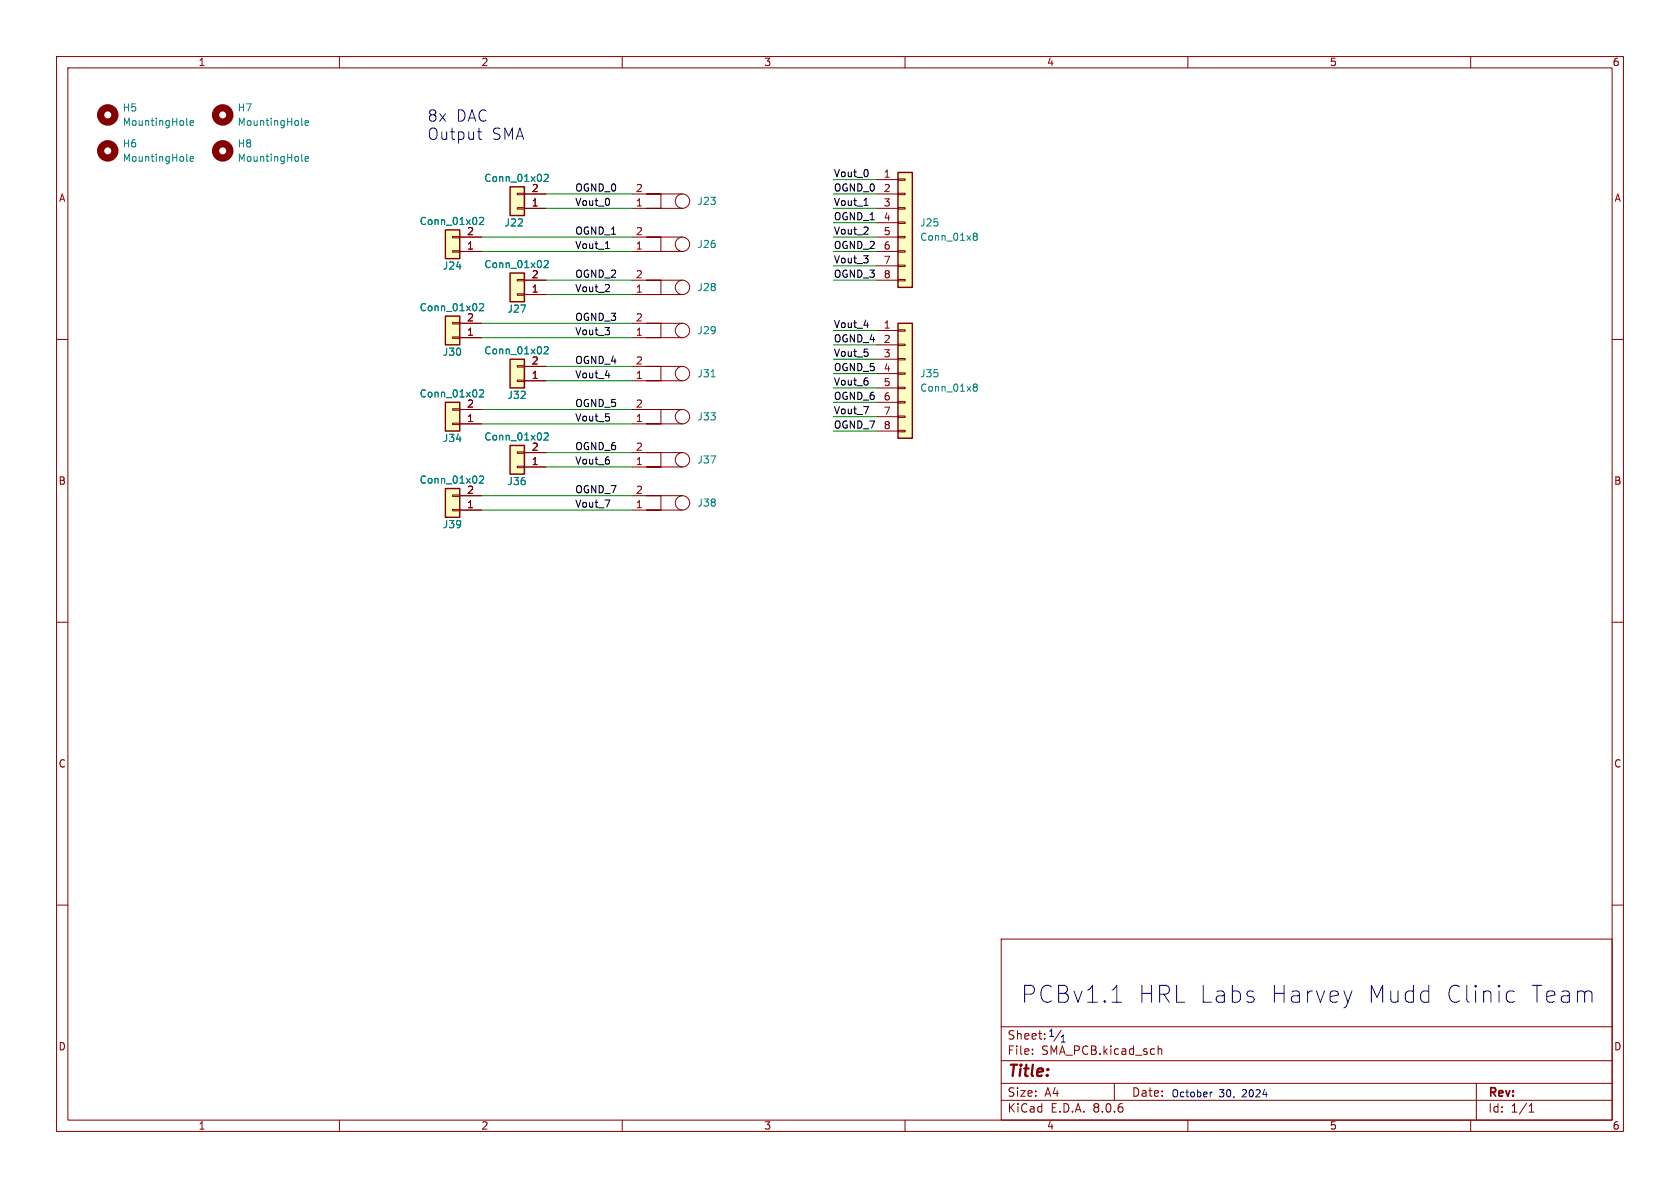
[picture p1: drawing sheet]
(kicad_sch
 (version 20231120)
 (generator "eeschema")
 (generator_version "8.0")
 (paper "A4")
 (lib_symbols
  (symbol "Connector_Generic:Conn_01x02"
   (pin_names
    (offset 1.016) hide) (exclude_from_sim no) (in_bom yes) (on_board yes)
   (property "Reference" "J" (at 0 2.54 0) (effects (font (size 1.27 1.27))))
   (property "Value" "Conn_01x02" (at 0 -5.08 0) (effects (font (size 1.27 1.27))))
   (property "Footprint" "" (at 0 0 0) (effects (font (size 1.27 1.27)) (hide yes)))
   (property "Datasheet" "~" (at 0 0 0) (effects (font (size 1.27 1.27)) (hide yes)))
   (property "Description" "Generic connector, single row, 01x02, script generated (kicad-library-utils/schlib/autogen/connector/)" (at 0 0 0) (effects (font (size 1.27 1.27)) (hide yes)))
   (symbol "Conn_01x02_1_1"
    (rectangle (start -1.27 -2.413) (end 0 -2.667) (stroke (width 0.1524) (type default)) (fill (type none)))
    (rectangle (start -1.27 0.127) (end 0 -0.127) (stroke (width 0.1524) (type default)) (fill (type none)))
    (rectangle (start -1.27 1.27) (end 1.27 -3.81) (stroke (width 0.254) (type default)) (fill (type background)))
    (pin passive line (at -5.08 0 0) (length 3.81) (name "Pin_1" (effects (font (size 1.27 1.27)))) (number "1" (effects (font (size 1.27 1.27)))))
    (pin passive line (at -5.08 -2.54 0) (length 3.81) (name "Pin_2" (effects (font (size 1.27 1.27)))) (number "2" (effects (font (size 1.27 1.27)))))))
  (symbol "Connector_Generic:Conn_01x08"
   (pin_names
    (offset 1.016) hide) (exclude_from_sim no) (in_bom yes) (on_board yes)
   (property "Reference" "J" (at 0 10.16 0) (effects (font (size 1.27 1.27))))
   (property "Value" "Conn_01x08" (at 0 -12.7 0) (effects (font (size 1.27 1.27))))
   (property "Footprint" "" (at 0 0 0) (effects (font (size 1.27 1.27)) (hide yes)))
   (property "Datasheet" "~" (at 0 0 0) (effects (font (size 1.27 1.27)) (hide yes)))
   (property "Description" "Generic connector, single row, 01x08, script generated (kicad-library-utils/schlib/autogen/connector/)" (at 0 0 0) (effects (font (size 1.27 1.27)) (hide yes)))
   (symbol "Conn_01x08_1_1"
    (rectangle (start -1.27 -10.033) (end 0 -10.287) (stroke (width 0.1524) (type default)) (fill (type none)))
    (rectangle (start -1.27 -7.493) (end 0 -7.747) (stroke (width 0.1524) (type default)) (fill (type none)))
    (rectangle (start -1.27 -4.953) (end 0 -5.207) (stroke (width 0.1524) (type default)) (fill (type none)))
    (rectangle (start -1.27 -2.413) (end 0 -2.667) (stroke (width 0.1524) (type default)) (fill (type none)))
    (rectangle (start -1.27 0.127) (end 0 -0.127) (stroke (width 0.1524) (type default)) (fill (type none)))
    (rectangle (start -1.27 2.667) (end 0 2.413) (stroke (width 0.1524) (type default)) (fill (type none)))
    (rectangle (start -1.27 5.207) (end 0 4.953) (stroke (width 0.1524) (type default)) (fill (type none)))
    (rectangle (start -1.27 7.747) (end 0 7.493) (stroke (width 0.1524) (type default)) (fill (type none)))
    (rectangle (start -1.27 8.89) (end 1.27 -11.43) (stroke (width 0.254) (type default)) (fill (type background)))
    (pin passive line (at -5.08 7.62 0) (length 3.81) (name "Pin_1" (effects (font (size 1.27 1.27)))) (number "1" (effects (font (size 1.27 1.27)))))
    (pin passive line (at -5.08 5.08 0) (length 3.81) (name "Pin_2" (effects (font (size 1.27 1.27)))) (number "2" (effects (font (size 1.27 1.27)))))
    (pin passive line (at -5.08 2.54 0) (length 3.81) (name "Pin_3" (effects (font (size 1.27 1.27)))) (number "3" (effects (font (size 1.27 1.27)))))
    (pin passive line (at -5.08 0 0) (length 3.81) (name "Pin_4" (effects (font (size 1.27 1.27)))) (number "4" (effects (font (size 1.27 1.27)))))
    (pin passive line (at -5.08 -2.54 0) (length 3.81) (name "Pin_5" (effects (font (size 1.27 1.27)))) (number "5" (effects (font (size 1.27 1.27)))))
    (pin passive line (at -5.08 -5.08 0) (length 3.81) (name "Pin_6" (effects (font (size 1.27 1.27)))) (number "6" (effects (font (size 1.27 1.27)))))
    (pin passive line (at -5.08 -7.62 0) (length 3.81) (name "Pin_7" (effects (font (size 1.27 1.27)))) (number "7" (effects (font (size 1.27 1.27)))))
    (pin passive line (at -5.08 -10.16 0) (length 3.81) (name "Pin_8" (effects (font (size 1.27 1.27)))) (number "8" (effects (font (size 1.27 1.27)))))))
  (symbol "HRL_Custom:SMA_Connector" (exclude_from_sim no) (in_bom yes) (on_board yes)
   (property "Reference" "J" (at 0 2.54 0) (effects (font (size 1.27 1.27))))
   (property "Value" "" (at 0 0 0) (effects (font (size 1.27 1.27))))
   (property "Footprint" "" (at 0 0 0) (effects (font (size 1.27 1.27)) (hide yes)))
   (property "Datasheet" "" (at 0 0 0) (effects (font (size 1.27 1.27)) (hide yes)))
   (property "Description" "" (at 0 0 0) (effects (font (size 1.27 1.27)) (hide yes)))
   (symbol "SMA_Connector_0_1"
    (polyline (pts (xy -1.27 -3.81) (xy -1.27 -6.35) (xy -1.27 -3.81)) (stroke (width 0) (type default)) (fill (type none)))
    (polyline (pts (xy 1.27 -6.35) (xy 1.27 -3.81) (xy 1.27 -6.35)) (stroke (width 0) (type default)) (fill (type none)))
    (polyline (pts (xy 1.27 0) (xy 1.27 -3.81) (xy -1.27 -3.81) (xy -1.27 0)) (stroke (width 0) (type default)) (fill (type none)))
    (circle (center 0 0) (radius 1.27) (stroke (width 0) (type default)) (fill (type none))))
   (symbol "SMA_Connector_1_1"
    (pin input line (at 1.27 -8.89 90) (length 2.54) (name "" (effects (font (size 1.27 1.27)))) (number "1" (effects (font (size 1.27 1.27)))))
    (pin input line (at -1.27 -8.89 90) (length 2.54) (name "" (effects (font (size 1.27 1.27)))) (number "2" (effects (font (size 1.27 1.27)))))))
  (symbol "Mechanical:MountingHole"
   (pin_names
    (offset 1.016)) (exclude_from_sim no) (in_bom yes) (on_board yes)
   (property "Reference" "H" (at 0 5.08 0) (effects (font (size 1.27 1.27))))
   (property "Value" "MountingHole" (at 0 3.175 0) (effects (font (size 1.27 1.27))))
   (property "Footprint" "" (at 0 0 0) (effects (font (size 1.27 1.27)) (hide yes)))
   (property "Datasheet" "~" (at 0 0 0) (effects (font (size 1.27 1.27)) (hide yes)))
   (property "Description" "Mounting Hole without connection" (at 0 0 0) (effects (font (size 1.27 1.27)) (hide yes)))
   (symbol "MountingHole_0_1"
    (circle (center 0 0) (radius 1.27) (stroke (width 1.27) (type default)) (fill (type none)))))
  (symbol "SMA_Connector_1" (exclude_from_sim no) (in_bom yes) (on_board yes)
   (property "Reference" "J" (at 0 2.54 0) (effects (font (size 1.27 1.27))))
   (property "Value" "" (at 0 0 0) (effects (font (size 1.27 1.27))))
   (property "Footprint" "" (at 0 0 0) (effects (font (size 1.27 1.27)) (hide yes)))
   (property "Datasheet" "" (at 0 0 0) (effects (font (size 1.27 1.27)) (hide yes)))
   (property "Description" "" (at 0 0 0) (effects (font (size 1.27 1.27)) (hide yes)))
   (symbol "SMA_Connector_1_0_1"
    (polyline (pts (xy -1.27 -3.81) (xy -1.27 -6.35) (xy -1.27 -3.81)) (stroke (width 0) (type default)) (fill (type none)))
    (polyline (pts (xy 1.27 -6.35) (xy 1.27 -3.81) (xy 1.27 -6.35)) (stroke (width 0) (type default)) (fill (type none)))
    (polyline (pts (xy 1.27 0) (xy 1.27 -3.81) (xy -1.27 -3.81) (xy -1.27 0)) (stroke (width 0) (type default)) (fill (type none)))
    (circle (center 0 0) (radius 1.27) (stroke (width 0) (type default)) (fill (type none))))
   (symbol "SMA_Connector_1_1_1"
    (pin input line (at 1.27 -8.89 90) (length 2.54) (name "" (effects (font (size 1.27 1.27)))) (number "1" (effects (font (size 1.27 1.27)))))
    (pin input line (at -1.27 -8.89 90) (length 2.54) (name "" (effects (font (size 1.27 1.27)))) (number "2" (effects (font (size 1.27 1.27)))))))
  (symbol "SMA_Connector_2" (exclude_from_sim no) (in_bom yes) (on_board yes)
   (property "Reference" "J" (at 0 2.54 0) (effects (font (size 1.27 1.27))))
   (property "Value" "" (at 0 0 0) (effects (font (size 1.27 1.27))))
   (property "Footprint" "" (at 0 0 0) (effects (font (size 1.27 1.27)) (hide yes)))
   (property "Datasheet" "" (at 0 0 0) (effects (font (size 1.27 1.27)) (hide yes)))
   (property "Description" "" (at 0 0 0) (effects (font (size 1.27 1.27)) (hide yes)))
   (symbol "SMA_Connector_2_0_1"
    (polyline (pts (xy -1.27 -3.81) (xy -1.27 -6.35) (xy -1.27 -3.81)) (stroke (width 0) (type default)) (fill (type none)))
    (polyline (pts (xy 1.27 -6.35) (xy 1.27 -3.81) (xy 1.27 -6.35)) (stroke (width 0) (type default)) (fill (type none)))
    (polyline (pts (xy 1.27 0) (xy 1.27 -3.81) (xy -1.27 -3.81) (xy -1.27 0)) (stroke (width 0) (type default)) (fill (type none)))
    (circle (center 0 0) (radius 1.27) (stroke (width 0) (type default)) (fill (type none))))
   (symbol "SMA_Connector_2_1_1"
    (pin input line (at 1.27 -8.89 90) (length 2.54) (name "" (effects (font (size 1.27 1.27)))) (number "1" (effects (font (size 1.27 1.27)))))
    (pin input line (at -1.27 -8.89 90) (length 2.54) (name "" (effects (font (size 1.27 1.27)))) (number "2" (effects (font (size 1.27 1.27)))))))
  (symbol "SMA_Connector_3" (exclude_from_sim no) (in_bom yes) (on_board yes)
   (property "Reference" "J" (at 0 2.54 0) (effects (font (size 1.27 1.27))))
   (property "Value" "" (at 0 0 0) (effects (font (size 1.27 1.27))))
   (property "Footprint" "" (at 0 0 0) (effects (font (size 1.27 1.27)) (hide yes)))
   (property "Datasheet" "" (at 0 0 0) (effects (font (size 1.27 1.27)) (hide yes)))
   (property "Description" "" (at 0 0 0) (effects (font (size 1.27 1.27)) (hide yes)))
   (symbol "SMA_Connector_3_0_1"
    (polyline (pts (xy -1.27 -3.81) (xy -1.27 -6.35) (xy -1.27 -3.81)) (stroke (width 0) (type default)) (fill (type none)))
    (polyline (pts (xy 1.27 -6.35) (xy 1.27 -3.81) (xy 1.27 -6.35)) (stroke (width 0) (type default)) (fill (type none)))
    (polyline (pts (xy 1.27 0) (xy 1.27 -3.81) (xy -1.27 -3.81) (xy -1.27 0)) (stroke (width 0) (type default)) (fill (type none)))
    (circle (center 0 0) (radius 1.27) (stroke (width 0) (type default)) (fill (type none))))
   (symbol "SMA_Connector_3_1_1"
    (pin input line (at 1.27 -8.89 90) (length 2.54) (name "" (effects (font (size 1.27 1.27)))) (number "1" (effects (font (size 1.27 1.27)))))
    (pin input line (at -1.27 -8.89 90) (length 2.54) (name "" (effects (font (size 1.27 1.27)))) (number "2" (effects (font (size 1.27 1.27)))))))
  (symbol "SMA_Connector_4" (exclude_from_sim no) (in_bom yes) (on_board yes)
   (property "Reference" "J" (at 0 2.54 0) (effects (font (size 1.27 1.27))))
   (property "Value" "" (at 0 0 0) (effects (font (size 1.27 1.27))))
   (property "Footprint" "" (at 0 0 0) (effects (font (size 1.27 1.27)) (hide yes)))
   (property "Datasheet" "" (at 0 0 0) (effects (font (size 1.27 1.27)) (hide yes)))
   (property "Description" "" (at 0 0 0) (effects (font (size 1.27 1.27)) (hide yes)))
   (symbol "SMA_Connector_4_0_1"
    (polyline (pts (xy -1.27 -3.81) (xy -1.27 -6.35) (xy -1.27 -3.81)) (stroke (width 0) (type default)) (fill (type none)))
    (polyline (pts (xy 1.27 -6.35) (xy 1.27 -3.81) (xy 1.27 -6.35)) (stroke (width 0) (type default)) (fill (type none)))
    (polyline (pts (xy 1.27 0) (xy 1.27 -3.81) (xy -1.27 -3.81) (xy -1.27 0)) (stroke (width 0) (type default)) (fill (type none)))
    (circle (center 0 0) (radius 1.27) (stroke (width 0) (type default)) (fill (type none))))
   (symbol "SMA_Connector_4_1_1"
    (pin input line (at 1.27 -8.89 90) (length 2.54) (name "" (effects (font (size 1.27 1.27)))) (number "1" (effects (font (size 1.27 1.27)))))
    (pin input line (at -1.27 -8.89 90) (length 2.54) (name "" (effects (font (size 1.27 1.27)))) (number "2" (effects (font (size 1.27 1.27)))))))
  (symbol "SMA_Connector_5" (exclude_from_sim no) (in_bom yes) (on_board yes)
   (property "Reference" "J" (at 0 2.54 0) (effects (font (size 1.27 1.27))))
   (property "Value" "" (at 0 0 0) (effects (font (size 1.27 1.27))))
   (property "Footprint" "" (at 0 0 0) (effects (font (size 1.27 1.27)) (hide yes)))
   (property "Datasheet" "" (at 0 0 0) (effects (font (size 1.27 1.27)) (hide yes)))
   (property "Description" "" (at 0 0 0) (effects (font (size 1.27 1.27)) (hide yes)))
   (symbol "SMA_Connector_5_0_1"
    (polyline (pts (xy -1.27 -3.81) (xy -1.27 -6.35) (xy -1.27 -3.81)) (stroke (width 0) (type default)) (fill (type none)))
    (polyline (pts (xy 1.27 -6.35) (xy 1.27 -3.81) (xy 1.27 -6.35)) (stroke (width 0) (type default)) (fill (type none)))
    (polyline (pts (xy 1.27 0) (xy 1.27 -3.81) (xy -1.27 -3.81) (xy -1.27 0)) (stroke (width 0) (type default)) (fill (type none)))
    (circle (center 0 0) (radius 1.27) (stroke (width 0) (type default)) (fill (type none))))
   (symbol "SMA_Connector_5_1_1"
    (pin input line (at 1.27 -8.89 90) (length 2.54) (name "" (effects (font (size 1.27 1.27)))) (number "1" (effects (font (size 1.27 1.27)))))
    (pin input line (at -1.27 -8.89 90) (length 2.54) (name "" (effects (font (size 1.27 1.27)))) (number "2" (effects (font (size 1.27 1.27)))))))
  (symbol "SMA_Connector_6" (exclude_from_sim no) (in_bom yes) (on_board yes)
   (property "Reference" "J" (at 0 2.54 0) (effects (font (size 1.27 1.27))))
   (property "Value" "" (at 0 0 0) (effects (font (size 1.27 1.27))))
   (property "Footprint" "" (at 0 0 0) (effects (font (size 1.27 1.27)) (hide yes)))
   (property "Datasheet" "" (at 0 0 0) (effects (font (size 1.27 1.27)) (hide yes)))
   (property "Description" "" (at 0 0 0) (effects (font (size 1.27 1.27)) (hide yes)))
   (symbol "SMA_Connector_6_0_1"
    (polyline (pts (xy -1.27 -3.81) (xy -1.27 -6.35) (xy -1.27 -3.81)) (stroke (width 0) (type default)) (fill (type none)))
    (polyline (pts (xy 1.27 -6.35) (xy 1.27 -3.81) (xy 1.27 -6.35)) (stroke (width 0) (type default)) (fill (type none)))
    (polyline (pts (xy 1.27 0) (xy 1.27 -3.81) (xy -1.27 -3.81) (xy -1.27 0)) (stroke (width 0) (type default)) (fill (type none)))
    (circle (center 0 0) (radius 1.27) (stroke (width 0) (type default)) (fill (type none))))
   (symbol "SMA_Connector_6_1_1"
    (pin input line (at 1.27 -8.89 90) (length 2.54) (name "" (effects (font (size 1.27 1.27)))) (number "1" (effects (font (size 1.27 1.27)))))
    (pin input line (at -1.27 -8.89 90) (length 2.54) (name "" (effects (font (size 1.27 1.27)))) (number "2" (effects (font (size 1.27 1.27)))))))
  (symbol "SMA_Connector_7" (exclude_from_sim no) (in_bom yes) (on_board yes)
   (property "Reference" "J" (at 0 2.54 0) (effects (font (size 1.27 1.27))))
   (property "Value" "" (at 0 0 0) (effects (font (size 1.27 1.27))))
   (property "Footprint" "" (at 0 0 0) (effects (font (size 1.27 1.27)) (hide yes)))
   (property "Datasheet" "" (at 0 0 0) (effects (font (size 1.27 1.27)) (hide yes)))
   (property "Description" "" (at 0 0 0) (effects (font (size 1.27 1.27)) (hide yes)))
   (symbol "SMA_Connector_7_0_1"
    (polyline (pts (xy -1.27 -3.81) (xy -1.27 -6.35) (xy -1.27 -3.81)) (stroke (width 0) (type default)) (fill (type none)))
    (polyline (pts (xy 1.27 -6.35) (xy 1.27 -3.81) (xy 1.27 -6.35)) (stroke (width 0) (type default)) (fill (type none)))
    (polyline (pts (xy 1.27 0) (xy 1.27 -3.81) (xy -1.27 -3.81) (xy -1.27 0)) (stroke (width 0) (type default)) (fill (type none)))
    (circle (center 0 0) (radius 1.27) (stroke (width 0) (type default)) (fill (type none))))
   (symbol "SMA_Connector_7_1_1"
    (pin input line (at 1.27 -8.89 90) (length 2.54) (name "" (effects (font (size 1.27 1.27)))) (number "1" (effects (font (size 1.27 1.27)))))
    (pin input line (at -1.27 -8.89 90) (length 2.54) (name "" (effects (font (size 1.27 1.27)))) (number "2" (effects (font (size 1.27 1.27))))))))
 (wire
  (pts (xy 147.32 46.99) (xy 154.94 46.99))
  (stroke (width 0) (type default)))
 (wire
  (pts (xy 96.52 52.07) (xy 111.76 52.07))
  (stroke (width 0) (type default)))
 (wire
  (pts (xy 96.52 36.83) (xy 111.76 36.83))
  (stroke (width 0) (type default)))
 (wire
  (pts (xy 85.09 72.39) (xy 111.76 72.39))
  (stroke (width 0) (type default)))
 (wire
  (pts (xy 85.09 59.69) (xy 111.76 59.69))
  (stroke (width 0) (type default)))
 (wire
  (pts (xy 85.09 41.91) (xy 111.76 41.91))
  (stroke (width 0) (type default)))
 (wire
  (pts (xy 147.32 36.83) (xy 154.94 36.83))
  (stroke (width 0) (type default)))
 (wire
  (pts (xy 96.52 64.77) (xy 111.76 64.77))
  (stroke (width 0) (type default)))
 (wire
  (pts (xy 147.32 68.58) (xy 154.94 68.58))
  (stroke (width 0) (type default)))
 (wire
  (pts (xy 147.32 34.29) (xy 154.94 34.29))
  (stroke (width 0) (type default)))
 (wire
  (pts (xy 85.09 44.45) (xy 111.76 44.45))
  (stroke (width 0) (type default)))
 (wire
  (pts (xy 147.32 31.75) (xy 154.94 31.75))
  (stroke (width 0) (type default)))
 (wire
  (pts (xy 147.32 44.45) (xy 154.94 44.45))
  (stroke (width 0) (type default)))
 (wire
  (pts (xy 96.52 67.31) (xy 111.76 67.31))
  (stroke (width 0) (type default)))
 (wire
  (pts (xy 147.32 49.53) (xy 154.94 49.53))
  (stroke (width 0) (type default)))
 (wire
  (pts (xy 96.52 80.01) (xy 111.76 80.01))
  (stroke (width 0) (type default)))
 (wire
  (pts (xy 147.32 76.2) (xy 154.94 76.2))
  (stroke (width 0) (type default)))
 (wire
  (pts (xy 85.09 74.93) (xy 111.76 74.93))
  (stroke (width 0) (type default)))
 (wire
  (pts (xy 147.32 60.96) (xy 154.94 60.96))
  (stroke (width 0) (type default)))
 (wire
  (pts (xy 96.52 49.53) (xy 111.76 49.53))
  (stroke (width 0) (type default)))
 (wire
  (pts (xy 147.32 39.37) (xy 154.94 39.37))
  (stroke (width 0) (type default)))
 (wire
  (pts (xy 147.32 73.66) (xy 154.94 73.66))
  (stroke (width 0) (type default)))
 (wire
  (pts (xy 147.32 41.91) (xy 154.94 41.91))
  (stroke (width 0) (type default)))
 (wire
  (pts (xy 147.32 71.12) (xy 154.94 71.12))
  (stroke (width 0) (type default)))
 (wire
  (pts (xy 85.09 87.63) (xy 111.76 87.63))
  (stroke (width 0) (type default)))
 (wire
  (pts (xy 96.52 34.29) (xy 111.76 34.29))
  (stroke (width 0) (type default)))
 (wire
  (pts (xy 85.09 90.17) (xy 111.76 90.17))
  (stroke (width 0) (type default)))
 (wire
  (pts (xy 96.52 82.55) (xy 111.76 82.55))
  (stroke (width 0) (type default)))
 (wire
  (pts (xy 147.32 66.04) (xy 154.94 66.04))
  (stroke (width 0) (type default)))
 (wire
  (pts (xy 147.32 63.5) (xy 154.94 63.5))
  (stroke (width 0) (type default)))
 (wire
  (pts (xy 147.32 58.42) (xy 154.94 58.42))
  (stroke (width 0) (type default)))
 (wire
  (pts (xy 85.09 57.15) (xy 111.76 57.15))
  (stroke (width 0) (type default)))
 (text "PCBv1.1 HRL Labs Harvey Mudd Clinic Team"
  (exclude_from_sim no)
  (at 180.34 177.8 0)
  (effects (font (size 3 3)) (justify left bottom)))
 (text "8x DAC\nOutput SMA"
  (exclude_from_sim no)
  (at 75.438 25.146 0)
  (effects (font (size 2 2)) (justify left bottom)))
 (text "1"
  (exclude_from_sim no)
  (at 185.928 182.88 0)
  (effects (font (size 1.27 1.27))))
 (text "1"
  (exclude_from_sim no)
  (at 187.96 183.896 0)
  (effects (font (size 1.27 1.27))))
 (text "October 30, 2024"
  (exclude_from_sim no)
  (at 207.01 194.31 0)
  (effects (font (size 1.27 1.27)) (justify left bottom)))
 (label "OGND_7"
  (at 101.6 87.63 0)
  (fields_autoplaced yes)
  (effects (font (size 1.27 1.27)) (justify left bottom)))
 (label "Vout_7"
  (at 101.6 90.17 0)
  (fields_autoplaced yes)
  (effects (font (size 1.27 1.27)) (justify left bottom)))
 (label "OGND_0"
  (at 101.6 34.29 0)
  (fields_autoplaced yes)
  (effects (font (size 1.27 1.27)) (justify left bottom)))
 (label "Vout_5"
  (at 147.32 63.5 0)
  (fields_autoplaced yes)
  (effects (font (size 1.27 1.27)) (justify left bottom)))
 (label "OGND_1"
  (at 147.32 39.37 0)
  (fields_autoplaced yes)
  (effects (font (size 1.27 1.27)) (justify left bottom)))
 (label "Vout_2"
  (at 147.32 41.91 0)
  (fields_autoplaced yes)
  (effects (font (size 1.27 1.27)) (justify left bottom)))
 (label "Vout_1"
  (at 101.6 44.45 0)
  (fields_autoplaced yes)
  (effects (font (size 1.27 1.27)) (justify left bottom)))
 (label "OGND_4"
  (at 101.6 64.77 0)
  (fields_autoplaced yes)
  (effects (font (size 1.27 1.27)) (justify left bottom)))
 (label "Vout_0"
  (at 147.32 31.75 0)
  (fields_autoplaced yes)
  (effects (font (size 1.27 1.27)) (justify left bottom)))
 (label "OGND_0"
  (at 147.32 34.29 0)
  (fields_autoplaced yes)
  (effects (font (size 1.27 1.27)) (justify left bottom)))
 (label "Vout_3"
  (at 101.6 59.69 0)
  (fields_autoplaced yes)
  (effects (font (size 1.27 1.27)) (justify left bottom)))
 (label "Vout_3"
  (at 147.32 46.99 0)
  (fields_autoplaced yes)
  (effects (font (size 1.27 1.27)) (justify left bottom)))
 (label "OGND_7"
  (at 147.32 76.2 0)
  (fields_autoplaced yes)
  (effects (font (size 1.27 1.27)) (justify left bottom)))
 (label "Vout_4"
  (at 101.6 67.31 0)
  (fields_autoplaced yes)
  (effects (font (size 1.27 1.27)) (justify left bottom)))
 (label "OGND_6"
  (at 101.6 80.01 0)
  (fields_autoplaced yes)
  (effects (font (size 1.27 1.27)) (justify left bottom)))
 (label "OGND_5"
  (at 147.32 66.04 0)
  (fields_autoplaced yes)
  (effects (font (size 1.27 1.27)) (justify left bottom)))
 (label "Vout_2"
  (at 101.6 52.07 0)
  (fields_autoplaced yes)
  (effects (font (size 1.27 1.27)) (justify left bottom)))
 (label "OGND_3"
  (at 101.6 57.15 0)
  (fields_autoplaced yes)
  (effects (font (size 1.27 1.27)) (justify left bottom)))
 (label "Vout_6"
  (at 147.32 68.58 0)
  (fields_autoplaced yes)
  (effects (font (size 1.27 1.27)) (justify left bottom)))
 (label "Vout_1"
  (at 147.32 36.83 0)
  (fields_autoplaced yes)
  (effects (font (size 1.27 1.27)) (justify left bottom)))
 (label "Vout_7"
  (at 147.32 73.66 0)
  (fields_autoplaced yes)
  (effects (font (size 1.27 1.27)) (justify left bottom)))
 (label "Vout_0"
  (at 101.6 36.83 0)
  (fields_autoplaced yes)
  (effects (font (size 1.27 1.27)) (justify left bottom)))
 (label "OGND_5"
  (at 101.6 72.39 0)
  (fields_autoplaced yes)
  (effects (font (size 1.27 1.27)) (justify left bottom)))
 (label "Vout_6"
  (at 101.6 82.55 0)
  (fields_autoplaced yes)
  (effects (font (size 1.27 1.27)) (justify left bottom)))
 (label "OGND_3"
  (at 147.32 49.53 0)
  (fields_autoplaced yes)
  (effects (font (size 1.27 1.27)) (justify left bottom)))
 (label "OGND_2"
  (at 147.32 44.45 0)
  (fields_autoplaced yes)
  (effects (font (size 1.27 1.27)) (justify left bottom)))
 (label "OGND_4"
  (at 147.32 60.96 0)
  (fields_autoplaced yes)
  (effects (font (size 1.27 1.27)) (justify left bottom)))
 (label "Vout_4"
  (at 147.32 58.42 0)
  (fields_autoplaced yes)
  (effects (font (size 1.27 1.27)) (justify left bottom)))
 (label "OGND_6"
  (at 147.32 71.12 0)
  (fields_autoplaced yes)
  (effects (font (size 1.27 1.27)) (justify left bottom)))
 (label "Vout_5"
  (at 101.6 74.93 0)
  (fields_autoplaced yes)
  (effects (font (size 1.27 1.27)) (justify left bottom)))
 (label "OGND_2"
  (at 101.6 49.53 0)
  (fields_autoplaced yes)
  (effects (font (size 1.27 1.27)) (justify left bottom)))
 (label "OGND_1"
  (at 101.6 41.91 0)
  (fields_autoplaced yes)
  (effects (font (size 1.27 1.27)) (justify left bottom)))
 (symbol
  (lib_name "SMA_Connector_3")
  (lib_id "HRL_Custom:SMA_Connector")
  (at 120.65 50.8 270)
  (unit 1)
  (exclude_from_sim no)
  (in_bom yes)
  (on_board yes)
  (dnp no)
  (fields_autoplaced yes)
  (property "Reference" "J28" (at 123.19 50.8 90) (effects (font (size 1.27 1.27)) (justify left)))
  (property "Value" "~" (at 120.65 50.8 0) (effects (font (size 1.27 1.27))))
  (property "Footprint" "Connector_Coaxial:SMA_Amphenol_132134-16_Vertical" (at 120.65 50.8 0) (effects (font (size 1.27 1.27)) (hide yes)))
  (property "Datasheet" "" (at 120.65 50.8 0) (effects (font (size 1.27 1.27)) (hide yes)))
  (property "Description" "" (at 120.65 50.8 0) (effects (font (size 1.27 1.27)) (hide yes)))
  (property "JLCPCB Part #" "C496549" (at 120.65 50.8 0) (effects (font (size 1.27 1.27)) (hide yes)))
  (pin "1")
  (pin "2"))
 (symbol
  (lib_id "Connector_Generic:Conn_01x08")
  (at 160.02 39.37 0)
  (unit 1)
  (exclude_from_sim no)
  (in_bom yes)
  (on_board yes)
  (dnp no)
  (fields_autoplaced yes)
  (property "Reference" "J25" (at 162.56 39.3699 0) (effects (font (size 1.27 1.27)) (justify left)))
  (property "Value" "Conn_01x8" (at 162.56 41.9099 0) (effects (font (size 1.27 1.27)) (justify left)))
  (property "Footprint" "Connector_PinHeader_2.54mm:PinHeader_1x08_P2.54mm_Vertical" (at 160.02 39.37 0) (effects (font (size 1.27 1.27)) (hide yes)))
  (property "Datasheet" "~" (at 160.02 39.37 0) (effects (font (size 1.27 1.27)) (hide yes)))
  (property "Description" "Generic connector, single row, 01x08, script generated (kicad-library-utils/schlib/autogen/connector/)" (at 160.02 39.37 0) (effects (font (size 1.27 1.27)) (hide yes)))
  (property "JLCPCB Part #" "C2829996" (at 160.02 39.37 0) (effects (font (size 1.27 1.27)) (hide yes)))
  (property "JLCPCB Rotation Offset" "-90" (at 160.02 39.37 0) (effects (font (size 1.27 1.27)) (hide yes)))
  (pin "1")
  (pin "2")
  (pin "3")
  (pin "4")
  (pin "5")
  (pin "6")
  (pin "7")
  (pin "8"))
 (symbol
  (lib_id "Connector_Generic:Conn_01x02")
  (at 80.01 44.45 180)
  (unit 1)
  (exclude_from_sim no)
  (in_bom yes)
  (on_board yes)
  (dnp no)
  (property "Reference" "J24" (at 81.788 46.99 0) (effects (font (size 1.27 1.27)) (justify left)))
  (property "Value" "Conn_01x02" (at 85.852 39.116 0) (effects (font (size 1.27 1.27)) (justify left)))
  (property "Footprint" "Connector_PinSocket_2.54mm:PinSocket_1x02_P2.54mm_Vertical" (at 80.01 44.45 0) (effects (font (size 1.27 1.27)) (hide yes)))
  (property "Datasheet" "~" (at 80.01 44.45 0) (effects (font (size 1.27 1.27)) (hide yes)))
  (property "Description" "" (at 80.01 44.45 0) (effects (font (size 1.27 1.27)) (hide yes)))
  (property "JLCPCB Part #" "C49661" (at 80.01 44.45 0) (effects (font (size 1.27 1.27)) (hide yes)))
  (property "JLCPCB Rotation Offset" "-90" (at 80.01 44.45 0) (effects (font (size 1.27 1.27)) (hide yes)))
  (pin "1")
  (pin "2"))
 (symbol
  (lib_id "Connector_Generic:Conn_01x02")
  (at 80.01 90.17 180)
  (unit 1)
  (exclude_from_sim no)
  (in_bom yes)
  (on_board yes)
  (dnp no)
  (property "Reference" "J39" (at 81.788 92.71 0) (effects (font (size 1.27 1.27)) (justify left)))
  (property "Value" "Conn_01x02" (at 85.852 84.836 0) (effects (font (size 1.27 1.27)) (justify left)))
  (property "Footprint" "Connector_PinSocket_2.54mm:PinSocket_1x02_P2.54mm_Vertical" (at 80.01 90.17 0) (effects (font (size 1.27 1.27)) (hide yes)))
  (property "Datasheet" "~" (at 80.01 90.17 0) (effects (font (size 1.27 1.27)) (hide yes)))
  (property "Description" "" (at 80.01 90.17 0) (effects (font (size 1.27 1.27)) (hide yes)))
  (property "JLCPCB Part #" "C49661" (at 80.01 90.17 0) (effects (font (size 1.27 1.27)) (hide yes)))
  (property "JLCPCB Rotation Offset" "-90" (at 80.01 90.17 0) (effects (font (size 1.27 1.27)) (hide yes)))
  (pin "1")
  (pin "2"))
 (symbol
  (lib_id "Connector_Generic:Conn_01x02")
  (at 91.44 36.83 180)
  (unit 1)
  (exclude_from_sim no)
  (in_bom yes)
  (on_board yes)
  (dnp no)
  (property "Reference" "J22" (at 92.71 39.37 0) (effects (font (size 1.27 1.27)) (justify left)))
  (property "Value" "Conn_01x02" (at 97.282 31.496 0) (effects (font (size 1.27 1.27)) (justify left)))
  (property "Footprint" "Connector_PinSocket_2.54mm:PinSocket_1x02_P2.54mm_Vertical" (at 91.44 36.83 0) (effects (font (size 1.27 1.27)) (hide yes)))
  (property "Datasheet" "~" (at 91.44 36.83 0) (effects (font (size 1.27 1.27)) (hide yes)))
  (property "Description" "" (at 91.44 36.83 0) (effects (font (size 1.27 1.27)) (hide yes)))
  (property "JLCPCB Part #" "C49661" (at 91.44 36.83 0) (effects (font (size 1.27 1.27)) (hide yes)))
  (property "JLCPCB Rotation Offset" "-90" (at 91.44 36.83 0) (effects (font (size 1.27 1.27)) (hide yes)))
  (pin "1")
  (pin "2"))
 (symbol
  (lib_name "SMA_Connector_2")
  (lib_id "HRL_Custom:SMA_Connector")
  (at 120.65 43.18 270)
  (unit 1)
  (exclude_from_sim no)
  (in_bom yes)
  (on_board yes)
  (dnp no)
  (fields_autoplaced yes)
  (property "Reference" "J26" (at 123.19 43.18 90) (effects (font (size 1.27 1.27)) (justify left)))
  (property "Value" "~" (at 120.65 43.18 0) (effects (font (size 1.27 1.27))))
  (property "Footprint" "Connector_Coaxial:SMA_Amphenol_132134-16_Vertical" (at 120.65 43.18 0) (effects (font (size 1.27 1.27)) (hide yes)))
  (property "Datasheet" "" (at 120.65 43.18 0) (effects (font (size 1.27 1.27)) (hide yes)))
  (property "Description" "" (at 120.65 43.18 0) (effects (font (size 1.27 1.27)) (hide yes)))
  (property "JLCPCB Part #" "C496549" (at 120.65 43.18 0) (effects (font (size 1.27 1.27)) (hide yes)))
  (pin "1")
  (pin "2"))
 (symbol
  (lib_id "Mechanical:MountingHole")
  (at 39.37 20.32 0)
  (unit 1)
  (exclude_from_sim no)
  (in_bom no)
  (on_board yes)
  (dnp no)
  (property "Reference" "H7" (at 41.91 19.05 0) (effects (font (size 1.27 1.27)) (justify left)))
  (property "Value" "MountingHole" (at 41.91 21.59 0) (effects (font (size 1.27 1.27)) (justify left)))
  (property "Footprint" "MountingHole:MountingHole_3.2mm_M3" (at 39.37 20.32 0) (effects (font (size 1.27 1.27)) (hide yes)))
  (property "Datasheet" "~" (at 39.37 20.32 0) (effects (font (size 1.27 1.27)) (hide yes)))
  (property "Description" "" (at 39.37 20.32 0) (effects (font (size 1.27 1.27)) (hide yes))))
 (symbol
  (lib_id "HRL_Custom:SMA_Connector")
  (at 120.65 88.9 270)
  (unit 1)
  (exclude_from_sim no)
  (in_bom yes)
  (on_board yes)
  (dnp no)
  (fields_autoplaced yes)
  (property "Reference" "J38" (at 123.19 88.9 90) (effects (font (size 1.27 1.27)) (justify left)))
  (property "Value" "~" (at 120.65 88.9 0) (effects (font (size 1.27 1.27))))
  (property "Footprint" "Connector_Coaxial:SMA_Amphenol_132134-16_Vertical" (at 120.65 88.9 0) (effects (font (size 1.27 1.27)) (hide yes)))
  (property "Datasheet" "" (at 120.65 88.9 0) (effects (font (size 1.27 1.27)) (hide yes)))
  (property "Description" "" (at 120.65 88.9 0) (effects (font (size 1.27 1.27)) (hide yes)))
  (property "JLCPCB Part #" "C496549" (at 120.65 88.9 0) (effects (font (size 1.27 1.27)) (hide yes)))
  (pin "2")
  (pin "1"))
 (symbol
  (lib_id "Connector_Generic:Conn_01x02")
  (at 91.44 82.55 180)
  (unit 1)
  (exclude_from_sim no)
  (in_bom yes)
  (on_board yes)
  (dnp no)
  (property "Reference" "J36" (at 93.218 85.09 0) (effects (font (size 1.27 1.27)) (justify left)))
  (property "Value" "Conn_01x02" (at 97.282 77.216 0) (effects (font (size 1.27 1.27)) (justify left)))
  (property "Footprint" "Connector_PinSocket_2.54mm:PinSocket_1x02_P2.54mm_Vertical" (at 91.44 82.55 0) (effects (font (size 1.27 1.27)) (hide yes)))
  (property "Datasheet" "~" (at 91.44 82.55 0) (effects (font (size 1.27 1.27)) (hide yes)))
  (property "Description" "" (at 91.44 82.55 0) (effects (font (size 1.27 1.27)) (hide yes)))
  (property "JLCPCB Part #" "C49661" (at 91.44 82.55 0) (effects (font (size 1.27 1.27)) (hide yes)))
  (property "JLCPCB Rotation Offset" "-90" (at 91.44 82.55 0) (effects (font (size 1.27 1.27)) (hide yes)))
  (pin "1")
  (pin "2"))
 (symbol
  (lib_id "Connector_Generic:Conn_01x02")
  (at 80.01 74.93 180)
  (unit 1)
  (exclude_from_sim no)
  (in_bom yes)
  (on_board yes)
  (dnp no)
  (property "Reference" "J34" (at 81.788 77.47 0) (effects (font (size 1.27 1.27)) (justify left)))
  (property "Value" "Conn_01x02" (at 85.852 69.596 0) (effects (font (size 1.27 1.27)) (justify left)))
  (property "Footprint" "Connector_PinSocket_2.54mm:PinSocket_1x02_P2.54mm_Vertical" (at 80.01 74.93 0) (effects (font (size 1.27 1.27)) (hide yes)))
  (property "Datasheet" "~" (at 80.01 74.93 0) (effects (font (size 1.27 1.27)) (hide yes)))
  (property "Description" "" (at 80.01 74.93 0) (effects (font (size 1.27 1.27)) (hide yes)))
  (property "JLCPCB Part #" "C49661" (at 80.01 74.93 0) (effects (font (size 1.27 1.27)) (hide yes)))
  (property "JLCPCB Rotation Offset" "-90" (at 80.01 74.93 0) (effects (font (size 1.27 1.27)) (hide yes)))
  (pin "1")
  (pin "2"))
 (symbol
  (lib_id "Mechanical:MountingHole")
  (at 39.37 26.67 0)
  (unit 1)
  (exclude_from_sim no)
  (in_bom no)
  (on_board yes)
  (dnp no)
  (property "Reference" "H8" (at 41.91 25.4 0) (effects (font (size 1.27 1.27)) (justify left)))
  (property "Value" "MountingHole" (at 41.91 27.94 0) (effects (font (size 1.27 1.27)) (justify left)))
  (property "Footprint" "MountingHole:MountingHole_3.2mm_M3" (at 39.37 26.67 0) (effects (font (size 1.27 1.27)) (hide yes)))
  (property "Datasheet" "~" (at 39.37 26.67 0) (effects (font (size 1.27 1.27)) (hide yes)))
  (property "Description" "" (at 39.37 26.67 0) (effects (font (size 1.27 1.27)) (hide yes))))
 (symbol
  (lib_id "Connector_Generic:Conn_01x02")
  (at 91.44 67.31 180)
  (unit 1)
  (exclude_from_sim no)
  (in_bom yes)
  (on_board yes)
  (dnp no)
  (property "Reference" "J32" (at 93.218 69.85 0) (effects (font (size 1.27 1.27)) (justify left)))
  (property "Value" "Conn_01x02" (at 97.282 61.976 0) (effects (font (size 1.27 1.27)) (justify left)))
  (property "Footprint" "Connector_PinSocket_2.54mm:PinSocket_1x02_P2.54mm_Vertical" (at 91.44 67.31 0) (effects (font (size 1.27 1.27)) (hide yes)))
  (property "Datasheet" "~" (at 91.44 67.31 0) (effects (font (size 1.27 1.27)) (hide yes)))
  (property "Description" "" (at 91.44 67.31 0) (effects (font (size 1.27 1.27)) (hide yes)))
  (property "JLCPCB Part #" "C49661" (at 91.44 67.31 0) (effects (font (size 1.27 1.27)) (hide yes)))
  (property "JLCPCB Rotation Offset" "-90" (at 91.44 67.31 0) (effects (font (size 1.27 1.27)) (hide yes)))
  (pin "1")
  (pin "2"))
 (symbol
  (lib_name "SMA_Connector_7")
  (lib_id "HRL_Custom:SMA_Connector")
  (at 120.65 81.28 270)
  (unit 1)
  (exclude_from_sim no)
  (in_bom yes)
  (on_board yes)
  (dnp no)
  (fields_autoplaced yes)
  (property "Reference" "J37" (at 123.19 81.28 90) (effects (font (size 1.27 1.27)) (justify left)))
  (property "Value" "~" (at 120.65 81.28 0) (effects (font (size 1.27 1.27))))
  (property "Footprint" "Connector_Coaxial:SMA_Amphenol_132134-16_Vertical" (at 120.65 81.28 0) (effects (font (size 1.27 1.27)) (hide yes)))
  (property "Datasheet" "" (at 120.65 81.28 0) (effects (font (size 1.27 1.27)) (hide yes)))
  (property "Description" "" (at 120.65 81.28 0) (effects (font (size 1.27 1.27)) (hide yes)))
  (property "JLCPCB Part #" "C496549" (at 120.65 81.28 0) (effects (font (size 1.27 1.27)) (hide yes)))
  (pin "1")
  (pin "2"))
 (symbol
  (lib_id "Connector_Generic:Conn_01x02")
  (at 80.01 59.69 180)
  (unit 1)
  (exclude_from_sim no)
  (in_bom yes)
  (on_board yes)
  (dnp no)
  (property "Reference" "J30" (at 81.788 62.23 0) (effects (font (size 1.27 1.27)) (justify left)))
  (property "Value" "Conn_01x02" (at 85.852 54.356 0) (effects (font (size 1.27 1.27)) (justify left)))
  (property "Footprint" "Connector_PinSocket_2.54mm:PinSocket_1x02_P2.54mm_Vertical" (at 80.01 59.69 0) (effects (font (size 1.27 1.27)) (hide yes)))
  (property "Datasheet" "~" (at 80.01 59.69 0) (effects (font (size 1.27 1.27)) (hide yes)))
  (property "Description" "" (at 80.01 59.69 0) (effects (font (size 1.27 1.27)) (hide yes)))
  (property "JLCPCB Part #" "C49661" (at 80.01 59.69 0) (effects (font (size 1.27 1.27)) (hide yes)))
  (property "JLCPCB Rotation Offset" "-90" (at 80.01 59.69 0) (effects (font (size 1.27 1.27)) (hide yes)))
  (pin "1")
  (pin "2"))
 (symbol
  (lib_id "Mechanical:MountingHole")
  (at 19.05 20.32 0)
  (unit 1)
  (exclude_from_sim no)
  (in_bom no)
  (on_board yes)
  (dnp no)
  (fields_autoplaced yes)
  (property "Reference" "H5" (at 21.59 19.05 0) (effects (font (size 1.27 1.27)) (justify left)))
  (property "Value" "MountingHole" (at 21.59 21.59 0) (effects (font (size 1.27 1.27)) (justify left)))
  (property "Footprint" "MountingHole:MountingHole_3.2mm_M3" (at 19.05 20.32 0) (effects (font (size 1.27 1.27)) (hide yes)))
  (property "Datasheet" "~" (at 19.05 20.32 0) (effects (font (size 1.27 1.27)) (hide yes)))
  (property "Description" "" (at 19.05 20.32 0) (effects (font (size 1.27 1.27)) (hide yes))))
 (symbol
  (lib_id "Connector_Generic:Conn_01x08")
  (at 160.02 66.04 0)
  (unit 1)
  (exclude_from_sim no)
  (in_bom yes)
  (on_board yes)
  (dnp no)
  (fields_autoplaced yes)
  (property "Reference" "J35" (at 162.56 66.0399 0) (effects (font (size 1.27 1.27)) (justify left)))
  (property "Value" "Conn_01x8" (at 162.56 68.5799 0) (effects (font (size 1.27 1.27)) (justify left)))
  (property "Footprint" "Connector_PinHeader_2.54mm:PinHeader_1x08_P2.54mm_Vertical" (at 160.02 66.04 0) (effects (font (size 1.27 1.27)) (hide yes)))
  (property "Datasheet" "~" (at 160.02 66.04 0) (effects (font (size 1.27 1.27)) (hide yes)))
  (property "Description" "Generic connector, single row, 01x08, script generated (kicad-library-utils/schlib/autogen/connector/)" (at 160.02 66.04 0) (effects (font (size 1.27 1.27)) (hide yes)))
  (property "JLCPCB Part #" "C2829996" (at 160.02 66.04 0) (effects (font (size 1.27 1.27)) (hide yes)))
  (property "JLCPCB Rotation Offset" "-90" (at 160.02 66.04 0) (effects (font (size 1.27 1.27)) (hide yes)))
  (pin "1")
  (pin "2")
  (pin "3")
  (pin "4")
  (pin "5")
  (pin "6")
  (pin "7")
  (pin "8"))
 (symbol
  (lib_name "SMA_Connector_1")
  (lib_id "HRL_Custom:SMA_Connector")
  (at 120.65 35.56 270)
  (unit 1)
  (exclude_from_sim no)
  (in_bom yes)
  (on_board yes)
  (dnp no)
  (fields_autoplaced yes)
  (property "Reference" "J23" (at 123.19 35.56 90) (effects (font (size 1.27 1.27)) (justify left)))
  (property "Value" "~" (at 120.65 35.56 0) (effects (font (size 1.27 1.27))))
  (property "Footprint" "Connector_Coaxial:SMA_Amphenol_132134-16_Vertical" (at 120.65 35.56 0) (effects (font (size 1.27 1.27)) (hide yes)))
  (property "Datasheet" "" (at 120.65 35.56 0) (effects (font (size 1.27 1.27)) (hide yes)))
  (property "Description" "" (at 120.65 35.56 0) (effects (font (size 1.27 1.27)) (hide yes)))
  (property "JLCPCB Part #" "C496549" (at 120.65 35.56 0) (effects (font (size 1.27 1.27)) (hide yes)))
  (pin "1")
  (pin "2"))
 (symbol
  (lib_id "Connector_Generic:Conn_01x02")
  (at 91.44 52.07 180)
  (unit 1)
  (exclude_from_sim no)
  (in_bom yes)
  (on_board yes)
  (dnp no)
  (property "Reference" "J27" (at 93.218 54.61 0) (effects (font (size 1.27 1.27)) (justify left)))
  (property "Value" "Conn_01x02" (at 97.282 46.736 0) (effects (font (size 1.27 1.27)) (justify left)))
  (property "Footprint" "Connector_PinSocket_2.54mm:PinSocket_1x02_P2.54mm_Vertical" (at 91.44 52.07 0) (effects (font (size 1.27 1.27)) (hide yes)))
  (property "Datasheet" "~" (at 91.44 52.07 0) (effects (font (size 1.27 1.27)) (hide yes)))
  (property "Description" "" (at 91.44 52.07 0) (effects (font (size 1.27 1.27)) (hide yes)))
  (property "JLCPCB Part #" "C49661" (at 91.44 52.07 0) (effects (font (size 1.27 1.27)) (hide yes)))
  (property "JLCPCB Rotation Offset" "-90" (at 91.44 52.07 0) (effects (font (size 1.27 1.27)) (hide yes)))
  (pin "1")
  (pin "2"))
 (symbol
  (lib_name "SMA_Connector_5")
  (lib_id "HRL_Custom:SMA_Connector")
  (at 120.65 66.04 270)
  (unit 1)
  (exclude_from_sim no)
  (in_bom yes)
  (on_board yes)
  (dnp no)
  (fields_autoplaced yes)
  (property "Reference" "J31" (at 123.19 66.04 90) (effects (font (size 1.27 1.27)) (justify left)))
  (property "Value" "~" (at 120.65 66.04 0) (effects (font (size 1.27 1.27))))
  (property "Footprint" "Connector_Coaxial:SMA_Amphenol_132134-16_Vertical" (at 120.65 66.04 0) (effects (font (size 1.27 1.27)) (hide yes)))
  (property "Datasheet" "" (at 120.65 66.04 0) (effects (font (size 1.27 1.27)) (hide yes)))
  (property "Description" "" (at 120.65 66.04 0) (effects (font (size 1.27 1.27)) (hide yes)))
  (property "JLCPCB Part #" "C496549" (at 120.65 66.04 0) (effects (font (size 1.27 1.27)) (hide yes)))
  (pin "1")
  (pin "2"))
 (symbol
  (lib_name "SMA_Connector_6")
  (lib_id "HRL_Custom:SMA_Connector")
  (at 120.65 73.66 270)
  (unit 1)
  (exclude_from_sim no)
  (in_bom yes)
  (on_board yes)
  (dnp no)
  (fields_autoplaced yes)
  (property "Reference" "J33" (at 123.19 73.66 90) (effects (font (size 1.27 1.27)) (justify left)))
  (property "Value" "~" (at 120.65 73.66 0) (effects (font (size 1.27 1.27))))
  (property "Footprint" "Connector_Coaxial:SMA_Amphenol_132134-16_Vertical" (at 120.65 73.66 0) (effects (font (size 1.27 1.27)) (hide yes)))
  (property "Datasheet" "" (at 120.65 73.66 0) (effects (font (size 1.27 1.27)) (hide yes)))
  (property "Description" "" (at 120.65 73.66 0) (effects (font (size 1.27 1.27)) (hide yes)))
  (property "JLCPCB Part #" "C496549" (at 120.65 73.66 0) (effects (font (size 1.27 1.27)) (hide yes)))
  (pin "1")
  (pin "2"))
 (symbol
  (lib_name "SMA_Connector_4")
  (lib_id "HRL_Custom:SMA_Connector")
  (at 120.65 58.42 270)
  (unit 1)
  (exclude_from_sim no)
  (in_bom yes)
  (on_board yes)
  (dnp no)
  (fields_autoplaced yes)
  (property "Reference" "J29" (at 123.19 58.42 90) (effects (font (size 1.27 1.27)) (justify left)))
  (property "Value" "~" (at 120.65 58.42 0) (effects (font (size 1.27 1.27))))
  (property "Footprint" "Connector_Coaxial:SMA_Amphenol_132134-16_Vertical" (at 120.65 58.42 0) (effects (font (size 1.27 1.27)) (hide yes)))
  (property "Datasheet" "" (at 120.65 58.42 0) (effects (font (size 1.27 1.27)) (hide yes)))
  (property "Description" "" (at 120.65 58.42 0) (effects (font (size 1.27 1.27)) (hide yes)))
  (property "JLCPCB Part #" "C496549" (at 120.65 58.42 0) (effects (font (size 1.27 1.27)) (hide yes)))
  (pin "2")
  (pin "1"))
 (symbol
  (lib_id "Mechanical:MountingHole")
  (at 19.05 26.67 0)
  (unit 1)
  (exclude_from_sim no)
  (in_bom no)
  (on_board yes)
  (dnp no)
  (fields_autoplaced yes)
  (property "Reference" "H6" (at 21.59 25.4 0) (effects (font (size 1.27 1.27)) (justify left)))
  (property "Value" "MountingHole" (at 21.59 27.94 0) (effects (font (size 1.27 1.27)) (justify left)))
  (property "Footprint" "MountingHole:MountingHole_3.2mm_M3" (at 19.05 26.67 0) (effects (font (size 1.27 1.27)) (hide yes)))
  (property "Datasheet" "~" (at 19.05 26.67 0) (effects (font (size 1.27 1.27)) (hide yes)))
  (property "Description" "" (at 19.05 26.67 0) (effects (font (size 1.27 1.27)) (hide yes))))
 (sheet_instances
  (path ""
   (page "1"))))
